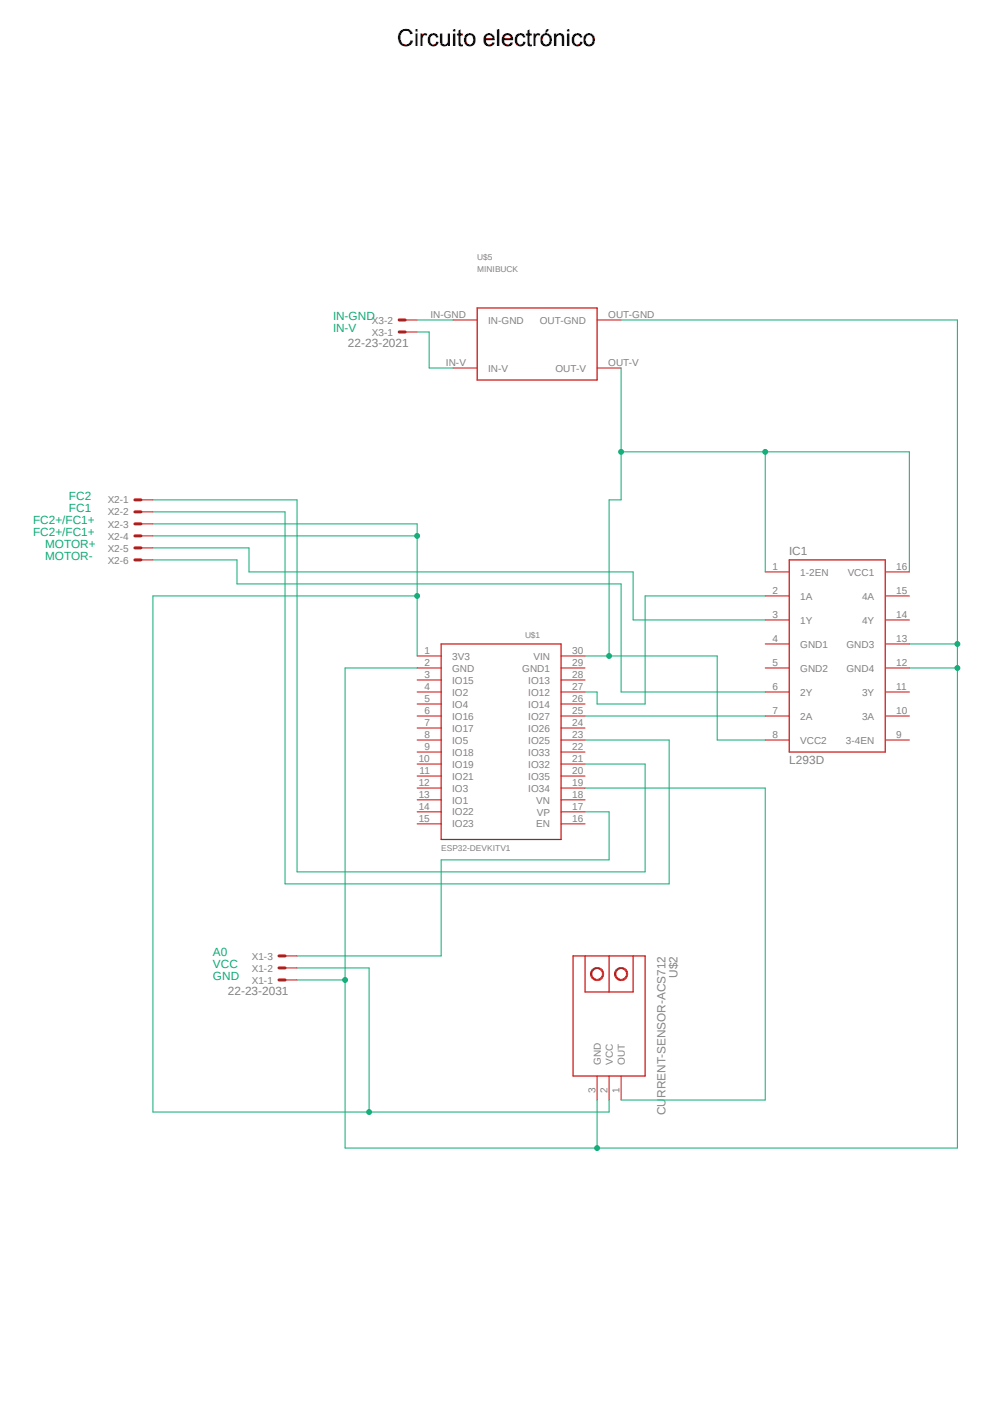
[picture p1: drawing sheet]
<?xml version="1.0" encoding="utf-8"?>
<!DOCTYPE eagle SYSTEM "eagle.dtd">
<!--
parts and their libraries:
diy-modules: Released under the Creative Commons Attribution 4.0 International License: http://creativecommons.org/licenses/by/4.0
-->
<eagle version="9.6.2">
<drawing>
<settings>
<setting alwaysvectorfont="no"/>
<setting verticaltext="up"/>
</settings>
<grid distance="0.1" unitdist="inch" unit="inch" style="lines" multiple="1" display="no" altdistance="0.01" altunitdist="inch" altunit="inch"/>
<schematic xreflabel="%F%N/%S.%C%R" xrefpart="/%S.%C%R">
<libraries>
<library name="diy-modules">
<symbols>
<symbol name="CURRENT-SENSOR-ACS712">
<wire x1="-12.7" y1="7.62" x2="-12.7" y2="-7.62" width="0.254" layer="94"/>
<pin name="OUT" x="17.78" y="2.54" length="middle" direction="pwr" rot="R180"/>
<pin name="VCC" x="17.78" y="0" length="middle" direction="out" rot="R180"/>
<pin name="GND" x="17.78" y="-2.54" length="middle" direction="pwr" rot="R180"/>
<wire x1="-12.7" y1="7.62" x2="12.7" y2="7.62" width="0.254" layer="94"/>
<wire x1="12.7" y1="7.62" x2="12.7" y2="-7.62" width="0.254" layer="94"/>
<wire x1="12.7" y1="-7.62" x2="-12.7" y2="-7.62" width="0.254" layer="94"/>
<wire x1="-12.7" y1="-5.08" x2="-5.08" y2="-5.08" width="0.254" layer="94"/>
<wire x1="-5.08" y1="-5.08" x2="-5.08" y2="0" width="0.254" layer="94"/>
<wire x1="-5.08" y1="0" x2="-5.08" y2="5.08" width="0.254" layer="94"/>
<wire x1="-5.08" y1="5.08" x2="-12.7" y2="5.08" width="0.254" layer="94"/>
<wire x1="-12.7" y1="0" x2="-5.08" y2="0" width="0.254" layer="94"/>
<circle x="-8.89" y="2.54" radius="1.27" width="0.254" layer="94"/>
<circle x="-8.89" y="-2.54" radius="1.27" width="0.254" layer="94"/>
<text x="-12.7" y="12.7" size="1.778" layer="95">&gt;NAME</text>
<text x="-12.7" y="10.16" size="1.778" layer="96">&gt;VALUE</text>
</symbol>
</symbols>
<devicesets>
<deviceset name="CURRENT-SENSOR-ACS712">
<gates>
<gate name="G$1" symbol="CURRENT-SENSOR-ACS712" x="0" y="0"/>
</gates>
<devices>
<device name="" package="CURRENT-SENSOR-ACS712">
<connects>
<connect gate="G$1" pin="GND" pad="3"/>
<connect gate="G$1" pin="OUT" pad="1"/>
<connect gate="G$1" pin="VCC" pad="2"/>
</connects>
<technologies>
<technology name=""/>
</technologies>
</device>
</devices>
</deviceset>
</devicesets>
</library>
<library name="ESP32-DEVKITV1">
<symbols>
<symbol name="ESP32-DEVKITV1">
<wire x1="-25.4" y1="-12.7" x2="-25.4" y2="12.7" width="0.254" layer="94"/>
<wire x1="-25.4" y1="12.7" x2="16" y2="12.7" width="0.254" layer="94"/>
<wire x1="16" y1="12.7" x2="16" y2="-12.7" width="0.254" layer="94"/>
<wire x1="16" y1="-12.7" x2="-25.4" y2="-12.7" width="0.254" layer="94"/>
<pin name="3V3" x="-22.86" y="-17.78" length="middle" rot="R90"/>
<pin name="GND" x="-20.32" y="-17.78" length="middle" rot="R90"/>
<pin name="IO15" x="-17.78" y="-17.78" length="middle" rot="R90"/>
<pin name="IO2" x="-15.24" y="-17.78" length="middle" rot="R90"/>
<pin name="IO4" x="-12.7" y="-17.78" length="middle" rot="R90"/>
<pin name="IO16" x="-10.16" y="-17.78" length="middle" rot="R90"/>
<pin name="IO17" x="-7.62" y="-17.78" length="middle" rot="R90"/>
<pin name="IO5" x="-5.08" y="-17.78" length="middle" rot="R90"/>
<pin name="IO18" x="-2.54" y="-17.78" length="middle" rot="R90"/>
<pin name="IO19" x="0" y="-17.78" length="middle" rot="R90"/>
<pin name="IO21" x="2.54" y="-17.78" length="middle" rot="R90"/>
<pin name="IO3" x="5.08" y="-17.78" length="middle" rot="R90"/>
<pin name="IO1" x="7.62" y="-17.78" length="middle" rot="R90"/>
<pin name="IO22" x="10.16" y="-17.78" length="middle" rot="R90"/>
<pin name="IO23" x="12.7" y="-17.78" length="middle" rot="R90"/>
<pin name="EN" x="12.7" y="17.78" length="middle" rot="R270"/>
<pin name="VP" x="10.16" y="17.78" length="middle" rot="R270"/>
<pin name="VN" x="7.62" y="17.78" length="middle" rot="R270"/>
<pin name="IO34" x="5.08" y="17.78" length="middle" rot="R270"/>
<pin name="IO35" x="2.54" y="17.78" length="middle" rot="R270"/>
<pin name="IO32" x="0" y="17.78" length="middle" rot="R270"/>
<pin name="IO33" x="-2.54" y="17.78" length="middle" rot="R270"/>
<pin name="IO25" x="-5.08" y="17.78" length="middle" rot="R270"/>
<pin name="IO26" x="-7.62" y="17.78" length="middle" rot="R270"/>
<pin name="IO27" x="-10.16" y="17.78" length="middle" rot="R270"/>
<pin name="IO14" x="-12.7" y="17.78" length="middle" rot="R270"/>
<pin name="IO12" x="-15.24" y="17.78" length="middle" rot="R270"/>
<pin name="IO13" x="-17.78" y="17.78" length="middle" rot="R270"/>
<pin name="GND1" x="-20.32" y="17.78" length="middle" rot="R270"/>
<pin name="VIN" x="-22.86" y="17.78" length="middle" rot="R270"/>
<text x="-26.67" y="5.08" size="1.27" layer="95" rot="R90">&gt;NAME</text>
<text x="18.4" y="-12.7" size="1.27" layer="96" rot="R90">ESP32-DEVKITV1</text>
</symbol>
</symbols>
<devicesets>
<deviceset name="ESP32DEVKITV1">
<gates>
<gate name="G$1" symbol="ESP32-DEVKITV1" x="0" y="0"/>
</gates>
<devices>
<device name="" package="ESP32-DEVKITV1">
<connects>
<connect gate="G$1" pin="3V3" pad="1"/>
<connect gate="G$1" pin="EN" pad="16"/>
<connect gate="G$1" pin="GND" pad="2"/>
<connect gate="G$1" pin="GND1" pad="29"/>
<connect gate="G$1" pin="IO1" pad="13"/>
<connect gate="G$1" pin="IO12" pad="27"/>
<connect gate="G$1" pin="IO13" pad="28"/>
<connect gate="G$1" pin="IO14" pad="26"/>
<connect gate="G$1" pin="IO15" pad="3"/>
<connect gate="G$1" pin="IO16" pad="6"/>
<connect gate="G$1" pin="IO17" pad="7"/>
<connect gate="G$1" pin="IO18" pad="9"/>
<connect gate="G$1" pin="IO19" pad="10"/>
<connect gate="G$1" pin="IO2" pad="4"/>
<connect gate="G$1" pin="IO21" pad="11"/>
<connect gate="G$1" pin="IO22" pad="14"/>
<connect gate="G$1" pin="IO23" pad="15"/>
<connect gate="G$1" pin="IO25" pad="23"/>
<connect gate="G$1" pin="IO26" pad="24"/>
<connect gate="G$1" pin="IO27" pad="25"/>
<connect gate="G$1" pin="IO3" pad="12"/>
<connect gate="G$1" pin="IO32" pad="21"/>
<connect gate="G$1" pin="IO33" pad="22"/>
<connect gate="G$1" pin="IO34" pad="19"/>
<connect gate="G$1" pin="IO35" pad="20"/>
<connect gate="G$1" pin="IO4" pad="5"/>
<connect gate="G$1" pin="IO5" pad="8"/>
<connect gate="G$1" pin="VIN" pad="30"/>
<connect gate="G$1" pin="VN" pad="18"/>
<connect gate="G$1" pin="VP" pad="17"/>
</connects>
<technologies>
<technology name=""/>
</technologies>
</device>
</devices>
</deviceset>
</devicesets>
</library>
<library name="con-molex">
<symbols>
<symbol name="MV">
<wire x1="1.27" y1="0" x2="0" y2="0" width="0.6096" layer="94"/>
<text x="2.54" y="-0.762" size="1.524" layer="95">&gt;NAME</text>
<text x="-0.762" y="1.397" size="1.778" layer="96">&gt;VALUE</text>
<pin name="S" x="-2.54" y="0" visible="off" length="short" direction="pas"/>
</symbol>
<symbol name="M">
<wire x1="1.27" y1="0" x2="0" y2="0" width="0.6096" layer="94"/>
<text x="2.54" y="-0.762" size="1.524" layer="95">&gt;NAME</text>
<pin name="S" x="-2.54" y="0" visible="off" length="short" direction="pas"/>
</symbol>
</symbols>
<devicesets>
<deviceset name="22-23-2061" prefix="X" uservalue="yes">
<gates>
<gate name="-1" symbol="MV" x="0" y="5.08" addlevel="always" swaplevel="1"/>
<gate name="-2" symbol="M" x="0" y="2.54" addlevel="always" swaplevel="1"/>
<gate name="-3" symbol="M" x="0" y="0" addlevel="always" swaplevel="1"/>
<gate name="-4" symbol="M" x="0" y="-2.54" addlevel="always" swaplevel="1"/>
<gate name="-5" symbol="M" x="0" y="-5.08" addlevel="always" swaplevel="1"/>
<gate name="-6" symbol="M" x="0" y="-7.62" addlevel="always" swaplevel="1"/>
</gates>
<devices>
<device name="" package="22-23-2061">
<connects>
<connect gate="-1" pin="S" pad="1"/>
<connect gate="-2" pin="S" pad="2"/>
<connect gate="-3" pin="S" pad="3"/>
<connect gate="-4" pin="S" pad="4"/>
<connect gate="-5" pin="S" pad="5"/>
<connect gate="-6" pin="S" pad="6"/>
</connects>
<package3dinstances>
<package3dinstance package3d_urn="urn:adsk.eagle:package:8078637/1"/>
</package3dinstances>
<technologies>
<technology name="">
<attribute name="MF" value="MOLEX" constant="no"/>
<attribute name="MPN" value="22-23-2061" constant="no"/>
<attribute name="OC_FARNELL" value="1462922" constant="no"/>
<attribute name="OC_NEWARK" value="27C1933" constant="no"/>
<attribute name="POPULARITY" value="6" constant="no"/>
</technology>
</technologies>
</device>
</devices>
</deviceset>
<deviceset name="22-23-2031" prefix="X">
<gates>
<gate name="-1" symbol="MV" x="0" y="2.54" addlevel="always" swaplevel="1"/>
<gate name="-2" symbol="M" x="0" y="0" addlevel="always" swaplevel="1"/>
<gate name="-3" symbol="M" x="0" y="-2.54" addlevel="always" swaplevel="1"/>
</gates>
<devices>
<device name="" package="22-23-2031">
<connects>
<connect gate="-1" pin="S" pad="1"/>
<connect gate="-2" pin="S" pad="2"/>
<connect gate="-3" pin="S" pad="3"/>
</connects>
<package3dinstances>
<package3dinstance package3d_urn="urn:adsk.eagle:package:8078634/1"/>
</package3dinstances>
<technologies>
<technology name="">
<attribute name="MF" value="MOLEX" constant="no"/>
<attribute name="MPN" value="22-23-2031" constant="no"/>
<attribute name="OC_FARNELL" value="1462950" constant="no"/>
<attribute name="OC_NEWARK" value="30C0862" constant="no"/>
<attribute name="POPULARITY" value="35" constant="no"/>
</technology>
</technologies>
</device>
</devices>
</deviceset>
<deviceset name="22-23-2021" prefix="X">
<gates>
<gate name="-1" symbol="MV" x="0" y="0" addlevel="always" swaplevel="1"/>
<gate name="-2" symbol="M" x="0" y="-2.54" addlevel="always" swaplevel="1"/>
</gates>
<devices>
<device name="" package="22-23-2021">
<connects>
<connect gate="-1" pin="S" pad="1"/>
<connect gate="-2" pin="S" pad="2"/>
</connects>
<package3dinstances>
<package3dinstance package3d_urn="urn:adsk.eagle:package:8078633/1"/>
</package3dinstances>
<technologies>
<technology name="">
<attribute name="MF" value="MOLEX" constant="no"/>
<attribute name="MPN" value="22-23-2021" constant="no"/>
<attribute name="OC_FARNELL" value="1462926" constant="no"/>
<attribute name="OC_NEWARK" value="25C3832" constant="no"/>
<attribute name="POPULARITY" value="40" constant="no"/>
</technology>
</technologies>
</device>
</devices>
</deviceset>
</devicesets>
</library>
<library name="st-microelectronics">
<symbols>
<symbol name="L293D">
<wire x1="-10.16" y1="20.32" x2="-10.16" y2="-20.32" width="0.254" layer="94"/>
<wire x1="-10.16" y1="-20.32" x2="10.16" y2="-20.32" width="0.254" layer="94"/>
<wire x1="10.16" y1="-20.32" x2="10.16" y2="20.32" width="0.254" layer="94"/>
<wire x1="10.16" y1="20.32" x2="-10.16" y2="20.32" width="0.254" layer="94"/>
<text x="-10.16" y="21.336" size="1.778" layer="95">&gt;NAME</text>
<text x="-10.16" y="-22.86" size="1.778" layer="96">&gt;VALUE</text>
<pin name="1-2EN" x="-15.24" y="17.78" length="middle" direction="in"/>
<pin name="1A" x="-15.24" y="12.7" length="middle" direction="in"/>
<pin name="1Y" x="-15.24" y="7.62" length="middle" direction="out"/>
<pin name="GND1" x="-15.24" y="2.54" length="middle" direction="pwr"/>
<pin name="GND2" x="-15.24" y="-2.54" length="middle" direction="pwr"/>
<pin name="2Y" x="-15.24" y="-7.62" length="middle" direction="out"/>
<pin name="2A" x="-15.24" y="-12.7" length="middle" direction="in"/>
<pin name="VCC2" x="-15.24" y="-17.78" length="middle" direction="pwr"/>
<pin name="VCC1" x="15.24" y="17.78" length="middle" direction="pwr" rot="R180"/>
<pin name="4A" x="15.24" y="12.7" length="middle" direction="in" rot="R180"/>
<pin name="4Y" x="15.24" y="7.62" length="middle" direction="out" rot="R180"/>
<pin name="GND3" x="15.24" y="2.54" length="middle" direction="pwr" rot="R180"/>
<pin name="GND4" x="15.24" y="-2.54" length="middle" direction="pwr" rot="R180"/>
<pin name="3Y" x="15.24" y="-7.62" length="middle" direction="out" rot="R180"/>
<pin name="3A" x="15.24" y="-12.7" length="middle" direction="in" rot="R180"/>
<pin name="3-4EN" x="15.24" y="-17.78" length="middle" direction="in" rot="R180"/>
</symbol>
</symbols>
<devicesets>
<deviceset name="L293D" prefix="IC">
<gates>
<gate name="G$1" symbol="L293D" x="0" y="0"/>
</gates>
<devices>
<device name="" package="DIL16">
<connects>
<connect gate="G$1" pin="1-2EN" pad="1"/>
<connect gate="G$1" pin="1A" pad="2"/>
<connect gate="G$1" pin="1Y" pad="3"/>
<connect gate="G$1" pin="2A" pad="7"/>
<connect gate="G$1" pin="2Y" pad="6"/>
<connect gate="G$1" pin="3-4EN" pad="9"/>
<connect gate="G$1" pin="3A" pad="10"/>
<connect gate="G$1" pin="3Y" pad="11"/>
<connect gate="G$1" pin="4A" pad="15"/>
<connect gate="G$1" pin="4Y" pad="14"/>
<connect gate="G$1" pin="GND1" pad="4"/>
<connect gate="G$1" pin="GND2" pad="5"/>
<connect gate="G$1" pin="GND3" pad="13"/>
<connect gate="G$1" pin="GND4" pad="12"/>
<connect gate="G$1" pin="VCC1" pad="16"/>
<connect gate="G$1" pin="VCC2" pad="8"/>
</connects>
<package3dinstances>
<package3dinstance package3d_urn="urn:adsk.eagle:package:26820/1"/>
</package3dinstances>
<technologies>
<technology name="">
<attribute name="MF" value="" constant="no"/>
<attribute name="MPN" value="L293D" constant="no"/>
<attribute name="OC_FARNELL" value="9589619" constant="no"/>
<attribute name="OC_NEWARK" value="56P8249" constant="no"/>
<attribute name="POPULARITY" value="16" constant="no"/>
</technology>
</technologies>
</device>
</devices>
</deviceset>
</devicesets>
</library>
<library name="minibuck">
<symbols>
<symbol name="MINIBUCK">
<pin name="IN-GND" x="-30.48" y="7.62" length="middle"/>
<pin name="IN-V" x="-30.48" y="-2.54" length="middle"/>
<pin name="OUT-GND" x="5.08" y="7.62" length="middle" rot="R180"/>
<pin name="OUT-V" x="5.08" y="-2.54" length="middle" rot="R180"/>
<wire x1="0" y1="-5.08" x2="0" y2="10.16" width="0.254" layer="94"/>
<wire x1="0" y1="10.16" x2="-25.4" y2="10.16" width="0.254" layer="94"/>
<wire x1="-25.4" y1="10.16" x2="-25.4" y2="-5.08" width="0.254" layer="94"/>
<wire x1="-25.4" y1="-5.08" x2="0" y2="-5.08" width="0.254" layer="94"/>
<text x="-25.4" y="20.32" size="1.27" layer="95">&gt;NAME</text>
<text x="-25.4" y="17.78" size="1.27" layer="96">&gt;VALUE</text>
</symbol>
</symbols>
<devicesets>
<deviceset name="MINIBUCK">
<gates>
<gate name="G$1" symbol="MINIBUCK" x="2.54" y="0"/>
</gates>
<devices>
<device name="" package="BUCK4PINES">
<connects>
<connect gate="G$1" pin="IN-GND" pad="IN-GND"/>
<connect gate="G$1" pin="IN-V" pad="IN-V"/>
<connect gate="G$1" pin="OUT-GND" pad="OUT-GND"/>
<connect gate="G$1" pin="OUT-V" pad="OUT-V"/>
</connects>
<technologies>
<technology name=""/>
</technologies>
</device>
</devices>
</deviceset>
</devicesets>
</library>
</libraries>
<attributes>
</attributes>
<variantdefs>
</variantdefs>
<classes>
<class number="0" name="default" width="0" drill="0">
</class>
</classes>
<modules>
<module name="L293D" prefix="" dx="30.48" dy="20.32">
<ports>
</ports>
<variantdefs>
</variantdefs>
<parts>
</parts>
<sheets>
<sheet>
<plain>
</plain>
<instances>
</instances>
<busses>
</busses>
<nets>
</nets>
</sheet>
</sheets>
</module>
</modules>
<parts>
<part name="U$2" library="diy-modules" deviceset="CURRENT-SENSOR-ACS712" device=""/>
<part name="U$1" library="ESP32-DEVKITV1" deviceset="ESP32DEVKITV1" device=""/>
<part name="IC1" library="st-microelectronics" deviceset="L293D" device="" package3d_urn="urn:adsk.eagle:package:26820/1"/>
<part name="X2" library="con-molex" deviceset="22-23-2061" device="" package3d_urn="urn:adsk.eagle:package:8078637/1"/>
<part name="U$5" library="minibuck" deviceset="MINIBUCK" device=""/>
<part name="X1" library="con-molex" deviceset="22-23-2031" device="" package3d_urn="urn:adsk.eagle:package:8078634/1"/>
<part name="X3" library="con-molex" deviceset="22-23-2021" device="" package3d_urn="urn:adsk.eagle:package:8078633/1"/>
</parts>
<sheets>
<sheet>
<plain>
<text x="-43.18" y="106.68" size="1.778" layer="91">FC2</text>
<text x="-43.18" y="104.14" size="1.778" layer="91">FC1</text>
<text x="-50.8" y="101.6" size="1.778" layer="91">FC2+/FC1+</text>
<text x="-50.8" y="99.06" size="1.778" layer="91">FC2+/FC1+</text>
<text x="-48.26" y="96.52" size="1.778" layer="91">MOTOR+</text>
<text x="-48.26" y="93.98" size="1.778" layer="91">MOTOR-</text>
<text x="-12.7" y="7.62" size="1.778" layer="91">VCC</text>
<text x="-12.7" y="5.08" size="1.778" layer="91">GND</text>
<text x="-12.7" y="10.16" size="1.778" layer="91">A0</text>
<text x="12.7" y="144.78" size="1.778" layer="91">IN-GND</text>
<text x="12.7" y="142.24" size="1.778" layer="91">IN-V</text>
</plain>
<instances>
<instance part="U$2" gate="G$1" x="71.12" y="-2.54" smashed="yes" rot="R270">
<attribute name="NAME" x="83.82" y="10.16" size="1.778" layer="95" rot="R270"/>
<attribute name="VALUE" x="81.28" y="10.16" size="1.778" layer="96" rot="R270"/>
</instance>
<instance part="U$1" gate="G$1" x="48.26" y="50.8" smashed="yes" rot="R270">
<attribute name="NAME" x="53.34" y="77.47" size="1.27" layer="95"/>
</instance>
<instance part="IC1" gate="G$1" x="119.38" y="73.66" smashed="yes">
<attribute name="NAME" x="109.22" y="94.996" size="1.778" layer="95"/>
<attribute name="VALUE" x="109.22" y="50.8" size="1.778" layer="96"/>
</instance>
<instance part="X2" gate="-1" x="-27.94" y="106.68" smashed="yes" rot="MR0">
<attribute name="NAME" x="-30.48" y="105.918" size="1.524" layer="95" rot="MR0"/>
<attribute name="VALUE" x="-27.178" y="108.077" size="1.778" layer="96" rot="MR0"/>
</instance>
<instance part="X2" gate="-2" x="-27.94" y="104.14" smashed="yes" rot="MR0">
<attribute name="NAME" x="-30.48" y="103.378" size="1.524" layer="95" rot="MR0"/>
</instance>
<instance part="X2" gate="-3" x="-27.94" y="101.6" smashed="yes" rot="MR0">
<attribute name="NAME" x="-30.48" y="100.838" size="1.524" layer="95" rot="MR0"/>
</instance>
<instance part="X2" gate="-4" x="-27.94" y="99.06" smashed="yes" rot="MR0">
<attribute name="NAME" x="-30.48" y="98.298" size="1.524" layer="95" rot="MR0"/>
</instance>
<instance part="X2" gate="-5" x="-27.94" y="96.52" smashed="yes" rot="MR0">
<attribute name="NAME" x="-30.48" y="95.758" size="1.524" layer="95" rot="MR0"/>
</instance>
<instance part="X2" gate="-6" x="-27.94" y="93.98" smashed="yes" rot="MR0">
<attribute name="NAME" x="-30.48" y="93.218" size="1.524" layer="95" rot="MR0"/>
</instance>
<instance part="U$5" gate="G$1" x="68.58" y="137.16" smashed="yes">
<attribute name="NAME" x="43.18" y="157.48" size="1.27" layer="95"/>
<attribute name="VALUE" x="43.18" y="154.94" size="1.27" layer="96"/>
</instance>
<instance part="X1" gate="-1" x="2.54" y="5.08" smashed="yes" rot="R180">
<attribute name="NAME" x="0" y="5.842" size="1.524" layer="95" rot="R180"/>
<attribute name="VALUE" x="3.302" y="3.683" size="1.778" layer="96" rot="R180"/>
</instance>
<instance part="X1" gate="-2" x="2.54" y="7.62" smashed="yes" rot="R180">
<attribute name="NAME" x="0" y="8.382" size="1.524" layer="95" rot="R180"/>
</instance>
<instance part="X1" gate="-3" x="2.54" y="10.16" smashed="yes" rot="R180">
<attribute name="NAME" x="0" y="10.922" size="1.524" layer="95" rot="R180"/>
</instance>
<instance part="X3" gate="-1" x="27.94" y="142.24" smashed="yes" rot="R180">
<attribute name="NAME" x="25.4" y="143.002" size="1.524" layer="95" rot="R180"/>
<attribute name="VALUE" x="28.702" y="140.843" size="1.778" layer="96" rot="R180"/>
</instance>
<instance part="X3" gate="-2" x="27.94" y="144.78" smashed="yes" rot="R180">
<attribute name="NAME" x="25.4" y="145.542" size="1.524" layer="95" rot="R180"/>
</instance>
</instances>
<busses>
</busses>
<nets>
<net name="N$10" class="0">
<segment>
<pinref part="U$2" gate="G$1" pin="OUT"/>
<wire x1="73.66" y1="-20.32" x2="104.14" y2="-20.32" width="0.1524" layer="91"/>
<pinref part="U$1" gate="G$1" pin="IO34"/>
<wire x1="66.04" y1="45.72" x2="104.14" y2="45.72" width="0.1524" layer="91"/>
<wire x1="104.14" y1="45.72" x2="104.14" y2="-20.32" width="0.1524" layer="91"/>
</segment>
</net>
<net name="N$11" class="0">
<segment>
<pinref part="U$1" gate="G$1" pin="VP"/>
<wire x1="66.04" y1="40.64" x2="71.12" y2="40.64" width="0.1524" layer="91"/>
<wire x1="71.12" y1="40.64" x2="71.12" y2="30.48" width="0.1524" layer="91"/>
<wire x1="71.12" y1="30.48" x2="35.56" y2="30.48" width="0.1524" layer="91"/>
<wire x1="35.56" y1="30.48" x2="35.56" y2="10.16" width="0.1524" layer="91"/>
<pinref part="X1" gate="-3" pin="S"/>
<wire x1="5.08" y1="10.16" x2="35.56" y2="10.16" width="0.1524" layer="91"/>
</segment>
</net>
<net name="N$3" class="0">
<segment>
<pinref part="U$5" gate="G$1" pin="OUT-V"/>
<wire x1="73.66" y1="134.62" x2="73.66" y2="116.84" width="0.1524" layer="91"/>
<wire x1="73.66" y1="116.84" x2="73.66" y2="106.68" width="0.1524" layer="91"/>
<wire x1="73.66" y1="106.68" x2="71.12" y2="106.68" width="0.1524" layer="91"/>
<wire x1="71.12" y1="106.68" x2="71.12" y2="73.66" width="0.1524" layer="91"/>
<pinref part="U$1" gate="G$1" pin="VIN"/>
<wire x1="66.04" y1="73.66" x2="71.12" y2="73.66" width="0.1524" layer="91"/>
<pinref part="IC1" gate="G$1" pin="VCC1"/>
<wire x1="134.62" y1="116.84" x2="134.62" y2="91.44" width="0.1524" layer="91"/>
<wire x1="104.14" y1="116.84" x2="134.62" y2="116.84" width="0.1524" layer="91"/>
<pinref part="IC1" gate="G$1" pin="1-2EN"/>
<wire x1="104.14" y1="91.44" x2="104.14" y2="116.84" width="0.1524" layer="91"/>
<wire x1="73.66" y1="116.84" x2="104.14" y2="116.84" width="0.1524" layer="91"/>
<junction x="73.66" y="116.84"/>
<junction x="104.14" y="116.84"/>
<wire x1="71.12" y1="73.66" x2="93.98" y2="73.66" width="0.1524" layer="91"/>
<junction x="71.12" y="73.66"/>
<wire x1="93.98" y1="73.66" x2="93.98" y2="55.88" width="0.1524" layer="91"/>
<pinref part="IC1" gate="G$1" pin="VCC2"/>
<wire x1="93.98" y1="55.88" x2="104.14" y2="55.88" width="0.1524" layer="91"/>
</segment>
</net>
<net name="N$4" class="0">
<segment>
<pinref part="IC1" gate="G$1" pin="1Y"/>
<wire x1="104.14" y1="81.28" x2="76.2" y2="81.28" width="0.1524" layer="91"/>
<wire x1="76.2" y1="81.28" x2="76.2" y2="91.44" width="0.1524" layer="91"/>
<wire x1="76.2" y1="91.44" x2="-5.08" y2="91.44" width="0.1524" layer="91"/>
<wire x1="-5.08" y1="91.44" x2="-5.08" y2="96.52" width="0.1524" layer="91"/>
<pinref part="X2" gate="-5" pin="S"/>
<wire x1="-5.08" y1="96.52" x2="-25.4" y2="96.52" width="0.1524" layer="91"/>
</segment>
</net>
<net name="N$5" class="0">
<segment>
<pinref part="X2" gate="-6" pin="S"/>
<wire x1="-25.4" y1="93.98" x2="-7.62" y2="93.98" width="0.1524" layer="91"/>
<wire x1="-7.62" y1="93.98" x2="-7.62" y2="88.9" width="0.1524" layer="91"/>
<wire x1="-7.62" y1="88.9" x2="73.66" y2="88.9" width="0.1524" layer="91"/>
<wire x1="73.66" y1="88.9" x2="73.66" y2="66.04" width="0.1524" layer="91"/>
<pinref part="IC1" gate="G$1" pin="2Y"/>
<wire x1="73.66" y1="66.04" x2="104.14" y2="66.04" width="0.1524" layer="91"/>
</segment>
</net>
<net name="N$6" class="0">
<segment>
<pinref part="IC1" gate="G$1" pin="1A"/>
<wire x1="104.14" y1="86.36" x2="78.74" y2="86.36" width="0.1524" layer="91"/>
<wire x1="78.74" y1="86.36" x2="78.74" y2="63.5" width="0.1524" layer="91"/>
<wire x1="78.74" y1="63.5" x2="68.58" y2="63.5" width="0.1524" layer="91"/>
<wire x1="68.58" y1="63.5" x2="68.58" y2="66.04" width="0.1524" layer="91"/>
<pinref part="U$1" gate="G$1" pin="IO12"/>
<wire x1="68.58" y1="66.04" x2="66.04" y2="66.04" width="0.1524" layer="91"/>
</segment>
</net>
<net name="N$7" class="0">
<segment>
<pinref part="IC1" gate="G$1" pin="2A"/>
<pinref part="U$1" gate="G$1" pin="IO27"/>
<wire x1="104.14" y1="60.96" x2="66.04" y2="60.96" width="0.1524" layer="91"/>
</segment>
</net>
<net name="N$1" class="0">
<segment>
<pinref part="X3" gate="-2" pin="S"/>
<pinref part="U$5" gate="G$1" pin="IN-GND"/>
<wire x1="30.48" y1="144.78" x2="38.1" y2="144.78" width="0.1524" layer="91"/>
</segment>
</net>
<net name="N$2" class="0">
<segment>
<pinref part="X3" gate="-1" pin="S"/>
<wire x1="30.48" y1="142.24" x2="33.02" y2="142.24" width="0.1524" layer="91"/>
<wire x1="33.02" y1="142.24" x2="33.02" y2="134.62" width="0.1524" layer="91"/>
<pinref part="U$5" gate="G$1" pin="IN-V"/>
<wire x1="33.02" y1="134.62" x2="38.1" y2="134.62" width="0.1524" layer="91"/>
</segment>
</net>
<net name="N$8" class="0">
<segment>
<pinref part="X1" gate="-2" pin="S"/>
<wire x1="5.08" y1="7.62" x2="20.32" y2="7.62" width="0.1524" layer="91"/>
<pinref part="U$2" gate="G$1" pin="VCC"/>
<wire x1="-25.4" y1="-22.86" x2="20.32" y2="-22.86" width="0.1524" layer="91"/>
<wire x1="20.32" y1="-22.86" x2="71.12" y2="-22.86" width="0.1524" layer="91"/>
<wire x1="71.12" y1="-22.86" x2="71.12" y2="-20.32" width="0.1524" layer="91"/>
<wire x1="-25.4" y1="86.36" x2="-25.4" y2="-22.86" width="0.1524" layer="91"/>
<pinref part="U$1" gate="G$1" pin="3V3"/>
<wire x1="30.48" y1="73.66" x2="30.48" y2="86.36" width="0.1524" layer="91"/>
<wire x1="30.48" y1="86.36" x2="30.48" y2="99.06" width="0.1524" layer="91"/>
<wire x1="30.48" y1="99.06" x2="-25.4" y2="99.06" width="0.1524" layer="91"/>
<pinref part="X2" gate="-4" pin="S"/>
<pinref part="X2" gate="-3" pin="S"/>
<wire x1="-25.4" y1="101.6" x2="30.48" y2="101.6" width="0.1524" layer="91"/>
<wire x1="30.48" y1="101.6" x2="30.48" y2="99.06" width="0.1524" layer="91"/>
<junction x="30.48" y="99.06"/>
<wire x1="30.48" y1="86.36" x2="-25.4" y2="86.36" width="0.1524" layer="91"/>
<junction x="30.48" y="86.36"/>
<wire x1="20.32" y1="7.62" x2="20.32" y2="-22.86" width="0.1524" layer="91"/>
<junction x="20.32" y="-22.86"/>
</segment>
</net>
<net name="N$9" class="0">
<segment>
<pinref part="X2" gate="-2" pin="S"/>
<wire x1="2.54" y1="104.14" x2="-25.4" y2="104.14" width="0.1524" layer="91"/>
<wire x1="2.54" y1="104.14" x2="2.54" y2="25.4" width="0.1524" layer="91"/>
<wire x1="2.54" y1="25.4" x2="83.82" y2="25.4" width="0.1524" layer="91"/>
<wire x1="83.82" y1="25.4" x2="83.82" y2="55.88" width="0.1524" layer="91"/>
<pinref part="U$1" gate="G$1" pin="IO25"/>
<wire x1="66.04" y1="55.88" x2="83.82" y2="55.88" width="0.1524" layer="91"/>
</segment>
</net>
<net name="N$12" class="0">
<segment>
<pinref part="X2" gate="-1" pin="S"/>
<wire x1="5.08" y1="106.68" x2="-25.4" y2="106.68" width="0.1524" layer="91"/>
<wire x1="5.08" y1="106.68" x2="5.08" y2="27.94" width="0.1524" layer="91"/>
<wire x1="5.08" y1="27.94" x2="78.74" y2="27.94" width="0.1524" layer="91"/>
<pinref part="U$1" gate="G$1" pin="IO32"/>
<wire x1="78.74" y1="27.94" x2="78.74" y2="50.8" width="0.1524" layer="91"/>
<wire x1="78.74" y1="50.8" x2="66.04" y2="50.8" width="0.1524" layer="91"/>
</segment>
</net>
<net name="GND" class="0">
<segment>
<pinref part="U$5" gate="G$1" pin="OUT-GND"/>
<wire x1="73.66" y1="144.78" x2="144.78" y2="144.78" width="0.1524" layer="91"/>
<pinref part="U$2" gate="G$1" pin="GND"/>
<wire x1="68.58" y1="-30.48" x2="68.58" y2="-20.32" width="0.1524" layer="91"/>
<wire x1="15.24" y1="-30.48" x2="68.58" y2="-30.48" width="0.1524" layer="91"/>
<pinref part="X1" gate="-1" pin="S"/>
<wire x1="5.08" y1="5.08" x2="15.24" y2="5.08" width="0.1524" layer="91"/>
<wire x1="15.24" y1="5.08" x2="15.24" y2="-30.48" width="0.1524" layer="91"/>
<wire x1="68.58" y1="-30.48" x2="144.78" y2="-30.48" width="0.1524" layer="91"/>
<junction x="68.58" y="-30.48"/>
<pinref part="IC1" gate="G$1" pin="GND3"/>
<wire x1="144.78" y1="76.2" x2="134.62" y2="76.2" width="0.1524" layer="91"/>
<pinref part="IC1" gate="G$1" pin="GND4"/>
<wire x1="134.62" y1="71.12" x2="144.78" y2="71.12" width="0.1524" layer="91"/>
<wire x1="144.78" y1="71.12" x2="144.78" y2="76.2" width="0.1524" layer="91"/>
<junction x="144.78" y="76.2"/>
<wire x1="144.78" y1="144.78" x2="144.78" y2="76.2" width="0.1524" layer="91"/>
<wire x1="144.78" y1="71.12" x2="144.78" y2="-30.48" width="0.1524" layer="91"/>
<junction x="144.78" y="71.12"/>
<pinref part="U$1" gate="G$1" pin="GND"/>
<wire x1="15.24" y1="5.08" x2="15.24" y2="71.12" width="0.1524" layer="91"/>
<wire x1="15.24" y1="71.12" x2="30.48" y2="71.12" width="0.1524" layer="91"/>
<junction x="15.24" y="5.08"/>
</segment>
</net>
</nets>
</sheet>
</sheets>
</schematic>
</drawing>
<compatibility>
<note version="8.2" severity="warning">
Since Version 8.2, EAGLE supports online libraries. The ids
of those online libraries will not be understood (or retained)
with this version.
</note>
<note version="8.3" severity="warning">
Since Version 8.3, EAGLE supports URNs for individual library
assets (packages, symbols, and devices). The URNs of those assets
will not be understood (or retained) with this version.
</note>
<note version="8.3" severity="warning">
Since Version 8.3, EAGLE supports the association of 3D packages
with devices in libraries, schematics, and board files. Those 3D
packages will not be understood (or retained) with this version.
</note>
</compatibility>
</eagle>
